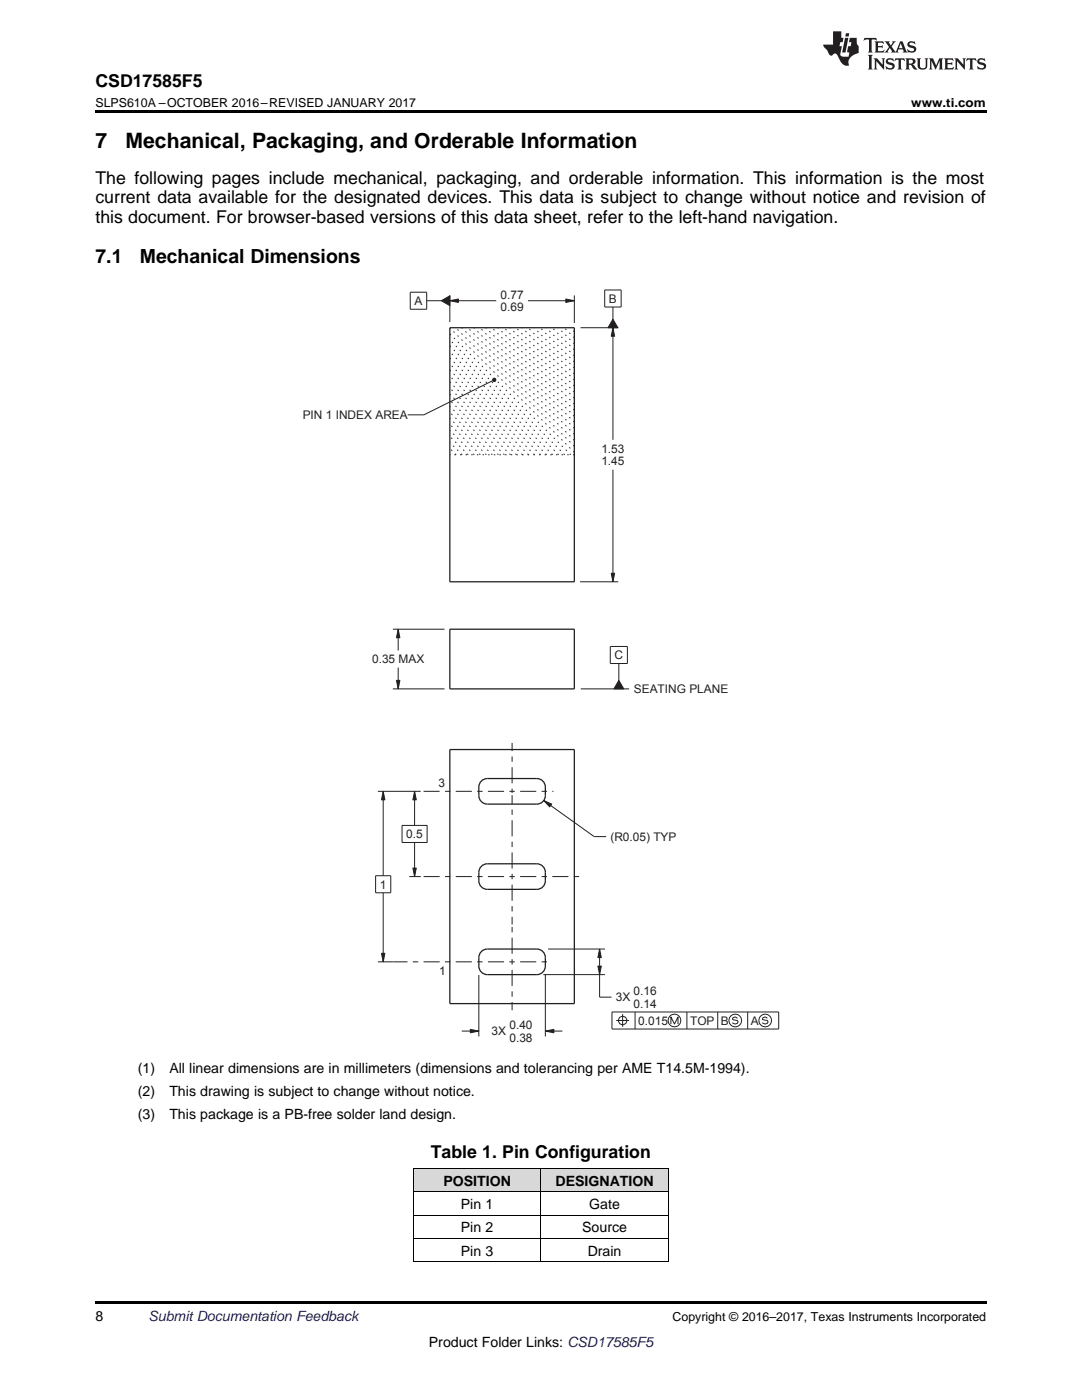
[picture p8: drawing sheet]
<svg xmlns="http://www.w3.org/2000/svg" width="216mm" height="279mm" viewBox="0 0 216 279" stroke-linecap="round" stroke-linejoin="round" font-family="sans-serif">
<g fill="#d8d8d8">
<path d="M82.5 233.2h25.4v4.7h-25.4z"/>
<path d="M107.9 233.2h25.4v4.7h-25.4z"/>
</g>
<path d="M82.5 251.8h.2zM133.2 251.8h.1zM19 259.7h177.8v.5h-177.8z" fill="#000"/>
<path d="M82.5 237.8h50.8M82.5 233.2h50.8M82.6 233.2v18.6M107.9 233.2v18.6M133.3 233.2v18.6M82.5 251.8h50.8M82.5 247.1h50.8M82.5 242.5h50.8" fill="none" stroke="#000" stroke-width=".2"/>
<path d="M123.5 135.8l1 1.7h-2z" fill="#231f20"/>
<path d="M123.5 135.8l1 1.7h-2z" fill="none" stroke="#231f20" stroke-width=".2"/>
<path d="M82.7 157.9l.4 1.7h-.7z" fill="#231f20"/>
<path d="M82.7 157.9l.4 1.7h-.7z" fill="none" stroke="#231f20" stroke-width=".2"/>
<path d="M82.4 173.2h.7l-.4 1.7z" fill="#231f20"/>
<path d="M82.4 173.2h.7l-.4 1.7z" fill="none" stroke="#231f20" stroke-width=".2"/>
<path d="M119.6 189.4l.4 1.7h-.7z" fill="#231f20"/>
<path d="M119.6 189.4l.4 1.7h-.7z" fill="none" stroke="#231f20" stroke-width=".2"/>
<path d="M119.3 192.8h.7l-.4 1.7z" fill="#231f20"/>
<path d="M119.3 192.8h.7l-.4 1.7z" fill="none" stroke="#231f20" stroke-width=".2"/>
<path d="M93.8 205.4l1.7 .4-1.7 .3z" fill="#231f20"/>
<path d="M93.8 205.4l1.7 .4-1.7 .3z" fill="none" stroke="#231f20" stroke-width=".2"/>
<path d="M108.8 205.8l1.7-.4v.7z" fill="#231f20"/>
<path d="M108.8 205.8l1.7-.4v.7z" fill="none" stroke="#231f20" stroke-width=".2"/>
<path d="M79.1 135.8h.7l-.3 1.7z" fill="#231f20"/>
<path d="M79.1 135.8h.7l-.3 1.7z" fill="none" stroke="#231f20" stroke-width=".2"/>
<path d="M79.5 125.6l.3 1.7h-.7z" fill="#231f20"/>
<path d="M79.5 125.6l.3 1.7h-.7z" fill="none" stroke="#231f20" stroke-width=".2"/>
<path d="M76.5 157.9l.3 1.7h-.7z" fill="#231f20"/>
<path d="M76.5 157.9l.3 1.7h-.7z" fill="none" stroke="#231f20" stroke-width=".2"/>
<path d="M76.1 190.3h.7l-.3 1.7z" fill="#231f20"/>
<path d="M76.1 190.3h.7l-.3 1.7z" fill="none" stroke="#231f20" stroke-width=".2"/>
<path d="M122.3 63.7l1 1.7h-2z" fill="#231f20"/>
<path d="M122.3 63.7l1 1.7h-2z" fill="none" stroke="#231f20" stroke-width=".2"/>
<path d="M122 114.4h.6l-.3 1.7z" fill="#231f20"/>
<path d="M122 114.4h.6l-.3 1.7z" fill="none" stroke="#231f20" stroke-width=".2"/>
<path d="M122.3 65.4l.3 1.7h-.6z" fill="#231f20"/>
<path d="M122.3 65.4l.3 1.7h-.6z" fill="none" stroke="#231f20" stroke-width=".2"/>
<path d="M88.1 60l1.7-1v2z" fill="#231f20"/>
<path d="M88.1 60l1.7-1v2z" fill="none" stroke="#231f20" stroke-width=".2"/>
<path d="M89.8 60l1.7-.3v.7z" fill="#231f20"/>
<path d="M89.8 60l1.7-.3v.7z" fill="none" stroke="#231f20" stroke-width=".2"/>
<path d="M112.9 59.7l1.7 .3-1.7 .4z" fill="#231f20"/>
<path d="M112.9 59.7l1.7 .3-1.7 .4z" fill="none" stroke="#231f20" stroke-width=".2"/>
<path d="M108.5 159.8l1.6 .7-.4 .5z" fill="#231f20"/>
<path d="M108.5 159.8l1.6 .7-.4 .5z" fill="none" stroke="#231f20" stroke-width=".2"/>
<path d="M98.3 75.7l.2-.2 .3 .1 .2 .2-.2 .3h-.3l-.2-.1z" fill="#231f20"/>
<g fill="none" stroke="#231f20" stroke-width=".2">
<path d="M81.9 58.3h3.2v3.4h-3.2zM89.8 59v5.3M114.6 59v5.5M120.7 57.9h3.2v3.4h-3.2zM85.1 60h3M89.8 60h9.2M98.3 75.7l.2-.2 .3 .1 .2 .2-.2 .3h-.3l-.2-.1zM98.3 76l-13.7 6.8h-3.2M105.3 60h9.3M115.8 65.4h7.6M122.3 61.3v2.4M122.3 65.4v22.4"/>
<path d="M122.3 93.7v22.4M115.8 116.1h7.6M78.4 137.5h10.3M78.4 125.6h10.3M79.5 125.6v4.2M79.5 133.2v4.3M115.9 137.5h9.6M121.8 129h3.4v3.4h-3.4zM123.5 132.4v3.4M75.4 157.9h8.5M76.5 157.9v16.9M82.7 157.9v6.8"/>
<path d="M108.5 159.8l10.1 7.2h2.3M74.9 174.8h3.1v3.4h-3.1zM76.5 178.2v13.8M80.2 164.7h5v3.4h-5zM81.7 174.9h2.3M82.7 168.1v6.8M75.4 192h3M95.5 194.6v12.2M108.4 194.5h12.3M108.8 194.5v12.3M109.4 189.4h11.3M119.6 189.4v9.6h2.4"/>
<path d="M92.1 205.8h3.4M108.8 205.8h3.4M122.1 202h33.3v3.4h-33.3zM123 203.7h2.5M124.2 202.4v2.5M126.7 202v3.4M133.9 204.4v-1.4l.7 1.4 .7-1.4v1.4M137.1 202v3.4M143.2 202v3.4M147.1 203.2l-.4-.2-.4 .1-.2 .3 1 .3 .2 .2-.2 .3-.4 .2-.6-.3M149.2 202v3.4M153.1 203.2l-.4-.2-.4 .1-.2 .3 1 .3 .2 .2-.2 .3-.4 .2-.6-.3"/>
<circle cx="124.2" cy="203.6" r=".85"/>
<circle cx="134.6" cy="203.7" r="1.27"/>
<circle cx="146.7" cy="203.7" r="1.27"/>
<circle cx="152.7" cy="203.7" r="1.27"/>
</g>
<path d="M89.8 65.4h24.8v50.7h-24.8zM89.8 125.6h24.8v11.9h-24.8zM89.8 149.6h24.8v50.7h-24.8zM96 155.9l.8-.5h.4h9.9a1.7 1.7 0 0 1 1.7 1.7 3.1 3.1 0 0 1-.5 2.9l-.7 .4-.5 .1h-9.9a1.7 1.7 0 0 1-1.7-1.7 3.1 3.1 0 0 1 .5-2.9zM96 172.9l.8-.5h.4h9.9a1.7 1.7 0 0 1 1.7 1.7 3.1 3.1 0 0 1-.5 2.9l-.7 .4-.5 .1h-9.9a1.7 1.7 0 0 1-1.7-1.7 3.1 3.1 0 0 1 .5-2.9zM96 189.9l.8-.4 .4-.1h9.9a1.7 1.7 0 0 1 1.7 1.7 3.1 3.1 0 0 1-.5 2.9l-.7 .4-.5 .1h-9.9a1.7 1.7 0 0 1-1.7-1.7 3.1 3.1 0 0 1 .5-2.9z" fill="none" stroke="#231f20" stroke-width=".26"/>
<g fill="none" stroke="#231f20" stroke-width=".2" stroke-dasharray=".3 .8" stroke-linecap="butt">
<path d="M114.6 79.4l-14-14M114.6 78.2l-12.8-12.8M114.6 77l-11.6-11.6M114.6 75.8l-10.4-10.4M114.6 74.6l-9.2-9.2M114.6 73.4l-8-8M114.6 72.2l-6.8-6.8M114.6 71l-5.6-5.6M114.6 69.8l-4.4-4.4M114.6 68.6l-3.2-3.2M114.6 67.4l-2-2M114.6 66.2l-.8-.8"/>
<path d="M89.8 90.8v-.1M91 90.8l-1.2-1.3M92.2 90.8l-2.4-2.5M93.4 90.8l-3.6-3.7M94.6 90.8l-4.8-4.9M95.8 90.8l-6-6.1M97 90.8l-7.2-7.3M98.2 90.8l-8.4-8.5M99.4 90.8l-9.6-9.7M100.6 90.8l-10.8-10.9M101.9 90.8l-12.1-12.1M103.1 90.8l-13.3-13.3"/>
<path d="M104.3 90.8l-14.5-14.5M105.5 90.8l-15.7-15.7M106.7 90.8l-16.9-16.9M107.9 90.8l-18.1-18.1M109.1 90.8l-19.3-19.4M110.3 90.8l-20.5-20.6M111.5 90.8l-21.7-21.8M112.7 90.8l-22.9-23M113.9 90.8l-24.1-24.2M114.6 90.8h-24.8M114.6 90.3l-24.8-24.9M114.6 89.1l-23.7-23.7"/>
<path d="M114.6 87.9l-22.5-22.5M114.6 86.7l-21.3-21.3M114.6 85.5l-20.1-20.1M114.6 84.3l-18.8-18.9M114.6 83.1l-17.6-17.7M114.6 81.9l-16.4-16.5M114.6 80.6l-15.2-15.2"/>
</g>
<path d="M102.2 157.9v.4M102.2 157.9v-9.6M102.2 157.9h-18.2M102.2 157.9h8.2M102.2 174.9v9.6M102.2 174.9v-16.2M102.2 174.9h-18.1M102.2 174.9h14.1M102.2 192h-23.7M102.2 192h7.5M102.2 192v9.6M102.2 192v-7.5" fill="none" stroke="#231f20" stroke-width=".2" stroke-dasharray="1.1 1.1 3.2 1.1" stroke-dashoffset=".5" stroke-linecap="butt"/>
<path d="M19 22h177.8v.5h-177.8z" fill="#000"/>
<g fill="#231f20">
<path d="M172.5 7.6l-.1 .5 .4-.2h.6v.1v2.1l-.2 .4h.9l-.2-.4v-2.1l.1-.1h.5l.5 .2-.2-.5zM174.5 8.3l.2 .3v1.5l-.2 .4h1.8l.2-.6a1.04 1.04 0 0 1-1.3 .2v-.7h.6l.3 .2v-.6l-.3 .2h-.6v-.6l.8-.1 .4 .3-.2-.5zM176.5 8.3l.9 1.1-.9 1.1h.8l-.2-.2 .4-.7 .5 .7-.2 .2h1.5l-.2-.2 .2-.4h.9l.1 .4-.2 .2h1l-.3-.3-.7-1.9h-.5l-.9 2-.8-1 .9-1h-.8l.1 .3-.4 .5-.3-.6 .1-.2zM179.7 8.6l.4 1h-.7zM181.3 8.4a.63 .63 0 0 0-.2 .7 .63 .63 0 0 0 .6 .4l.6 .2 .1 .2a.75 .75 0 0 1-.7 .4 .75 .75 0 0 1-.6-.5l.1 .7 .1-.1a1.11 1.11 0 0 0 1.5-.6 1.13 1.13 0 0 0-1.2-.8l-.1-.4a1.04 1.04 0 0 1 1.2 .2l-.2-.5-.2 .1-.4-.2zM173.2 10.9l.2 .4v2.2l-.2 .4h1l-.3-.4v-2.2l.3-.4zM174.3 11.6l.3 .4v1.5l-.3 .4h.8l-.2-.4v-1.3l1.5 1.7v-1.9l.2-.4h-.7l.2 .4v.9l-1.1-1.3zM177 11.8a.62 .62 0 0 0-.2 .7 .62 .62 0 0 0 .6 .4l.6 .1 .1 .3a.76 .76 0 0 1-.7 .3 .76 .76 0 0 1-.7-.4l.2 .7 .1-.1a1.11 1.11 0 0 0 1.5-.6 1.13 1.13 0 0 0-1.2-.8l-.1-.4a1.04 1.04 0 0 1 1.2 .2l-.2-.6-.2 .1-.5-.1zM178.7 11.6l-.2 .6a.61 .61 0 0 1 .8-.3v1.6l-.2 .4h.9l-.2-.4v-1.6a.63 .63 0 0 1 .7 .3l-.1-.6zM180.6 11.6l.3 .4v1.5l-.3 .4h1l-.2-.2-.1-.8 .6 .2a.76 .76 0 0 0 1.2 .7l-1-1a.58 .58 0 0 0 .6-.5 .58 .58 0 0 0-.5-.6zM181.4 11.9h.1a.45 .45 0 0 1 .5 .1 .45 .45 0 0 1 .1 .5l-.8 .2zM182.9 11.6l.2 .2a2.17 2.17 0 0 0 .3 1.9 .99 .99 0 0 0 1.6-.6v-1.1l.2-.4h-.7l.2 .2a1.92 1.92 0 0 1-.2 1.8 .6 .6 0 0 1-.9-.5v-1.1l.2-.4zM185.4 11.6l.2 .4v1.5l-.2 .4h.7l-.2-.4v-1.4l.8 1.8 .8-1.8v1.4l-.2 .4h.9l-.2-.4v-1.5l.2-.4h-.8l-.6 1.5-.6-1.5zM188.4 11.6l.2 .4v1.5l-.2 .4h1.8l.1-.6a1.04 1.04 0 0 1-1.2 .1v-.6h.5l.4 .2v-.6l-.4 .2h-.5v-.7h.8l.3 .3-.1-.6zM190.5 11.6l.2 .4v1.5l-.2 .4h.7l-.2-.4v-1.3l1.5 1.7v-1.9l.2-.4h-.7l.2 .4v.9l-1.1-1.3zM192.9 11.6l-.1 .6a.61 .61 0 0 1 .7-.3l.1 1.6-.3 .4h1l-.3-.4 .1-1.6a.63 .63 0 0 1 .7 .3l-.1-.6zM195.2 11.8a.62 .62 0 0 0-.2 .7 .62 .62 0 0 0 .6 .4l.6 .1 .1 .3a.76 .76 0 0 1-.7 .3 .76 .76 0 0 1-.6-.4l.1 .7 .1-.1a1.11 1.11 0 0 0 1.6-.6 1.13 1.13 0 0 0-1.3-.8l-.1-.4a1.04 1.04 0 0 1 1.2 .2l-.1-.6-.2 .1-.5-.1z"/>
<path d="M166.2 6.3v2.6h-1.9v.4l.8 .9a.91 .91 0 0 0 1 .8 .56 .56 0 0 1 .5-.3 .56 .56 0 0 1 .5 .3l.4 .8a1.53 1.53 0 0 0 1.9 1.2 1.54 1.54 0 0 1 1-2.1l.9-.3v-1.4a1.52 1.52 0 0 1-.4-1.6h-1.3l-.2 .8h.5l-.2 .8h-.5l-.1 1v.2l.4 .1-.2 .8a1.93 1.93 0 0 1-1.6-.3l.3-1.8h-.5l.2-.8h.4l.2-.8h-.4v-1.3zM168.6 7.6l-.6 2.9h.7l.6-2.9zM168.8 6.6l-.1 .7h.6l.2-.7z"/>
</g>
<g font-size="4.2">
<text x="19" y="29.6">7</text>
<text x="25" y="29.6">Mechanical, Packaging, and Orderable Information</text>
</g>
<g font-size="3.9">
<text x="19" y="52.5">7.1</text>
<text x="27.9" y="52.5">Mechanical Dimensions</text>
</g>
<g font-size="3.5">
<text x="19" y="17.3">CSD17585F5</text>
<text x="19" y="36.7">The following pages include mechanical, packaging, and orderable information. This information is the most</text>
<text x="19" y="40.6">current data available for the designated devices. This data is subject to change without notice and revision of</text>
<text x="19" y="44.4">this document. For browser-based versions of this data sheet, refer to the left-hand navigation.</text>
<text x="86" y="231.1">Table 1. Pin Configuration</text>
</g>
<g font-size="2.8">
<text x="27.5" y="214.2">(1)</text>
<text x="33.8" y="214.2">All linear dimensions are in millimeters (dimensions and tolerancing per AME T14.5M-1994).</text>
<text x="27.5" y="218.8">(2)</text>
<text x="33.8" y="218.8">This drawing is subject to change without notice.</text>
<text x="27.5" y="223.4">(3)</text>
<text x="33.8" y="223.4">This package is a PB-free solder land design.</text>
<text x="88.5" y="236.6">POSITION</text>
<text x="110.8" y="236.6">DESIGNATION</text>
<text x="92" y="241.3">Pin 1</text>
<text x="92" y="245.9">Pin 2</text>
<text x="116.2" y="245.9">Source</text>
<text x="117.6" y="241.3">Gate</text>
<text x="92" y="250.6">Pin 3</text>
<text x="117.3" y="250.6">Drain</text>
<text x="19" y="263.6">8</text>
<text x="85.6" y="268.9">Product Folder Links: CSD17585F5</text>
</g>
<text font-size="2.8" fill="#0000c8" x="29.6" y="263.6">Submit Documentation Feedback</text>
<g font-size="2.5">
<text x="19" y="21.4">SLPS610A –OCTOBER 2016–REVISED JANUARY 2017</text>
<text x="181.8" y="21.4">www.ti.com</text>
<text x="134.2" y="263.6">Copyright © 2016–2017, Texas Instruments Incorporated</text>
</g>
<g font-size="2.4" fill="#231f20">
<text x="99.9" y="59.6">0.77</text>
<text x="82.7" y="60.9">A</text>
<text x="99.9" y="62.1">0.69</text>
<text x="121.5" y="60.4">B</text>
<text x="60.4" y="83.6">PIN 1 INDEX AREA</text>
<text x="120" y="90.3">1.53</text>
<text x="120" y="92.9">1.45</text>
<text x="122.6" y="131.6">C</text>
<text x="74.2" y="132.4">0.35 MAX</text>
<text x="126.5" y="138.3">SEATING PLANE</text>
<text x="87.5" y="157">3</text>
<text x="81.1" y="167.3">0.5</text>
<text x="121.8" y="167.8">(R0.05) TYP</text>
<text x="75.8" y="177.3">1</text>
<text x="87.6" y="194.5">1</text>
<text x="122.9" y="199.9">3X</text>
<text x="126.4" y="198.6">0.16</text>
<text x="126.4" y="201.1">0.14</text>
<text x="98.1" y="206.6">3X</text>
<text x="101.7" y="205.4">0.40</text>
<text x="101.7" y="207.9">0.38</text>
<text x="127.4" y="204.5">0.015</text>
<text x="137.7" y="204.5">TOP B</text>
<text x="149.8" y="204.5">A</text>
</g>
</svg>
